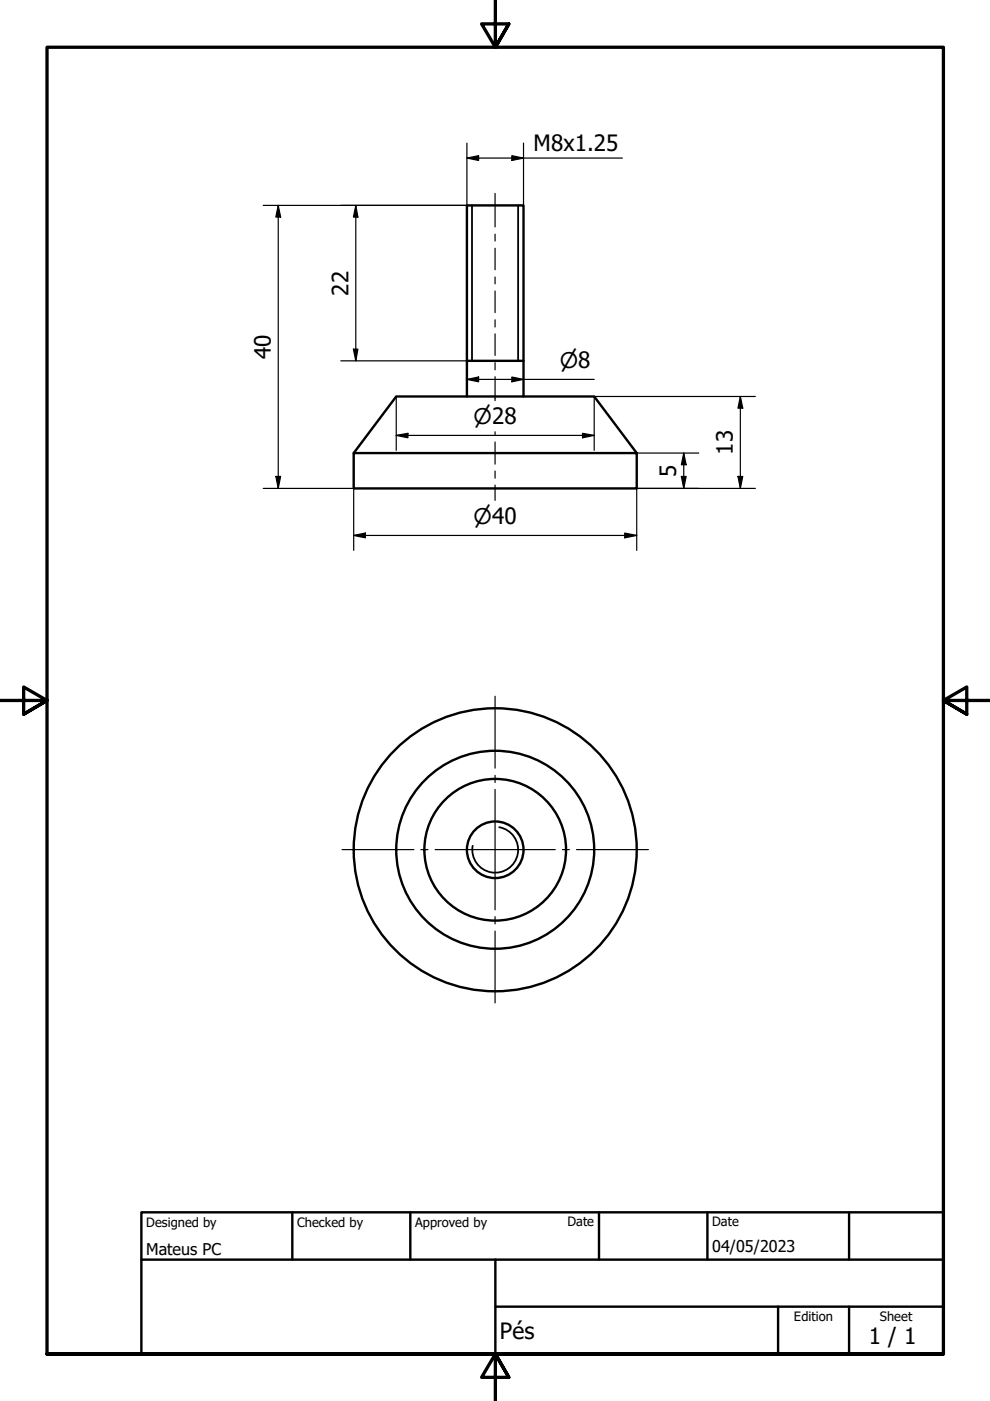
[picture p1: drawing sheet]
<svg xmlns="http://www.w3.org/2000/svg" width="210mm" height="297mm" viewBox="0 0 210 297" stroke-linecap="round" stroke-linejoin="round" font-family="sans-serif">
<!-- layer: Visible (ISO) -->
<g fill="none" stroke="#000" stroke-width=".51">
<path d="M99 76.5h12M75 96.1h60v7.5h-60zM75 96.1l9-12h42l9 12M99 84.1v-40.6h12v40.6"/>
<circle cx="105" cy="180.2" r="6"/>
<circle cx="105" cy="180.2" r="15"/>
<circle cx="105" cy="180.2" r="21"/>
<circle cx="105" cy="180.2" r="30"/>
</g>
<!-- layer: Visible Narrow (ISO) -->
<path d="M100.1 43.5v33M109.9 43.5v33M105.8 175.4a4.9 4.9 0 0 1 4 5.6 4.9 4.9 0 0 1-5.6 4 4.9 4.9 0 0 1-4-5.7" fill="none" stroke="#000" stroke-width=".38"/>
<!-- layer: Border (ISO) -->
<path d="M105 0v10l-2.9-4.9h5.8l-2.9 4.9 2.9-4.9M0 148.5h10l-5-2.8v5.7l5-2.9-5 2.9M210 148.5h-10l5-2.8v5.7l-5-2.9 5 2.9M10 287.1v-277.1h190v277.1h-190h190M107.9 292l-2.9-4.9 2.9 4.9h-5.8l2.9-4.9v9.9" fill="none" stroke="#000" stroke-width=".7"/>
<!-- layer: Title (ISO) -->
<path d="M30 257h170v30.1h-170zM62 257v10.1M87 257v10.1M127 257v10.1M150 257v10.1M180 257v10.1M30 267.1h170M105 277h95M105 267.1v20M165 277v10.1M180 277v10.1" fill="none" stroke="#000" stroke-width=".51"/>
<!-- layer: Centerline (ISO) -->
<g fill="none" stroke="#000" stroke-width=".25">
<path d="M105 41v7.1M105 49.6v1.5M105 52.6v4.6M105 58.7v1.5M105 61.7v4.6M105 67.8v1.5M105 70.8v4.6M105 76.9v1.5M105 79.9v5M105 91.6v.6M105 93.7v4.7M105 99.9v1.5"/>
<path d="M105 102.9v3.2"/>
</g>
<!-- layer: Center Mark (ISO) -->
<path d="M105 147.6v15.3M105 164.4v1.5M105 167.4v25.5M72.5 180.1h15.3M89.2 180.1h1.5M92.3 180.1h25.4M105 194.4v1.5M105 197.4v15.2M119.3 180.1h1.4M122.2 180.1h15.3" fill="none" stroke="#000" stroke-width=".25"/>
<!-- layer: Dimension (ISO) -->
<g fill="none" stroke="#000" stroke-width=".25">
<path d="M99 33.5l2.5-.5v1zM99 30.3v13.2h-43.2M99 33.5h33M108.5 33l2.5 .5-2.5 .5zM111 30.3v13.2M59 43.5l.5 2.5h-1zM59 43.5v60.1M75.4 43.5l.5 2.5h-1zM75.4 43.5v33M72.3 76.5h26.7M74.9 74h1l-.5 2.5zM108.5 79.9l2.5 .5-2.5 .5z"/>
<path d="M84 92.3l2.5-.4v.9zM84 92.3h42M84 84.1v11.4M99 80.4l2.5-.5v1zM99 80.4h27M123.5 91.9l2.5 .4-2.5 .5zM135 96.1h13.1M145 96.1l.5 2.4h-1zM145 96.1v7.5M157 84.1l.5 2.4h-1zM157 84.1v19.5M160.1 84.1h-34.1v11.4"/>
<path d="M55.8 103.6h19.2v13.1M58.5 101h1l-.5 2.6zM75 113.5l2.5-.5v1zM75 113.5h60M132.5 113l2.5 .5-2.5 .5zM144.5 101h1l-.5 2.6zM156.5 101h1l-.5 2.6zM160.1 103.6h-25.1v13.1"/>
</g>
<g fill="#000">
<path d="M99 33.5l2.5-.5v1z" fill-rule="evenodd"/>
<path d="M108.5 33l2.5 .5-2.5 .5z" fill-rule="evenodd"/>
<path d="M59 43.5l.5 2.5h-1z" fill-rule="evenodd"/>
<path d="M75.4 43.5l.5 2.5h-1z" fill-rule="evenodd"/>
<path d="M74.9 74h1l-.5 2.5z" fill-rule="evenodd"/>
<path d="M99 80.4l2.5-.5v1z" fill-rule="evenodd"/>
<path d="M84 92.3l2.5-.4v.9z" fill-rule="evenodd"/>
<path d="M108.5 79.9l2.5 .5-2.5 .5z" fill-rule="evenodd"/>
<path d="M123.5 91.9l2.5 .4-2.5 .5z" fill-rule="evenodd"/>
<path d="M145 96.1l.5 2.4h-1z" fill-rule="evenodd"/>
<path d="M157 84.1l.5 2.4h-1z" fill-rule="evenodd"/>
<path d="M58.5 101h1l-.5 2.6z" fill-rule="evenodd"/>
<path d="M75 113.5l2.5-.5v1z" fill-rule="evenodd"/>
<path d="M132.5 113l2.5 .5-2.5 .5z" fill-rule="evenodd"/>
<path d="M144.5 101h1l-.5 2.6z" fill-rule="evenodd"/>
<path d="M156.5 101h1l-.5 2.6z" fill-rule="evenodd"/>
</g>
<g font-size="4.8">
<text x="113.1" y="31.9">M8x1.25</text>
<text x="73.9" y="62.7" transform="rotate(-90 73.9 62.7)">22</text>
<text x="57.4" y="76.2" transform="rotate(-90 57.4 76.2)">40</text>
<text x="143.4" y="101.1" transform="rotate(-90 143.4 101.1)">5</text>
<text x="155.4" y="96.4" transform="rotate(-90 155.4 96.4)">13</text>
<text x="106" y="284">Pés</text>
<text x="184.2" y="285">1 / 1</text>
</g>
<g font-size="4.6">
<text x="118.7" y="78">⌀8</text>
<text x="100.4" y="90">⌀28</text>
<text x="100.4" y="111.1">⌀40</text>
</g>
<g font-size="3.4">
<text x="31" y="266">Mateus PC</text>
<text x="151" y="265.5">04/05/2023</text>
</g>
<g font-size="2.7">
<text x="31" y="260.1">Designed by</text>
<text x="63" y="260.1">Checked by</text>
<text x="88" y="260.1">Approved by</text>
<text x="120.3" y="260">Date</text>
<text x="151" y="260">Date</text>
<text x="168.3" y="280.1">Edition</text>
<text x="186.6" y="280.1">Sheet</text>
</g>
</svg>
